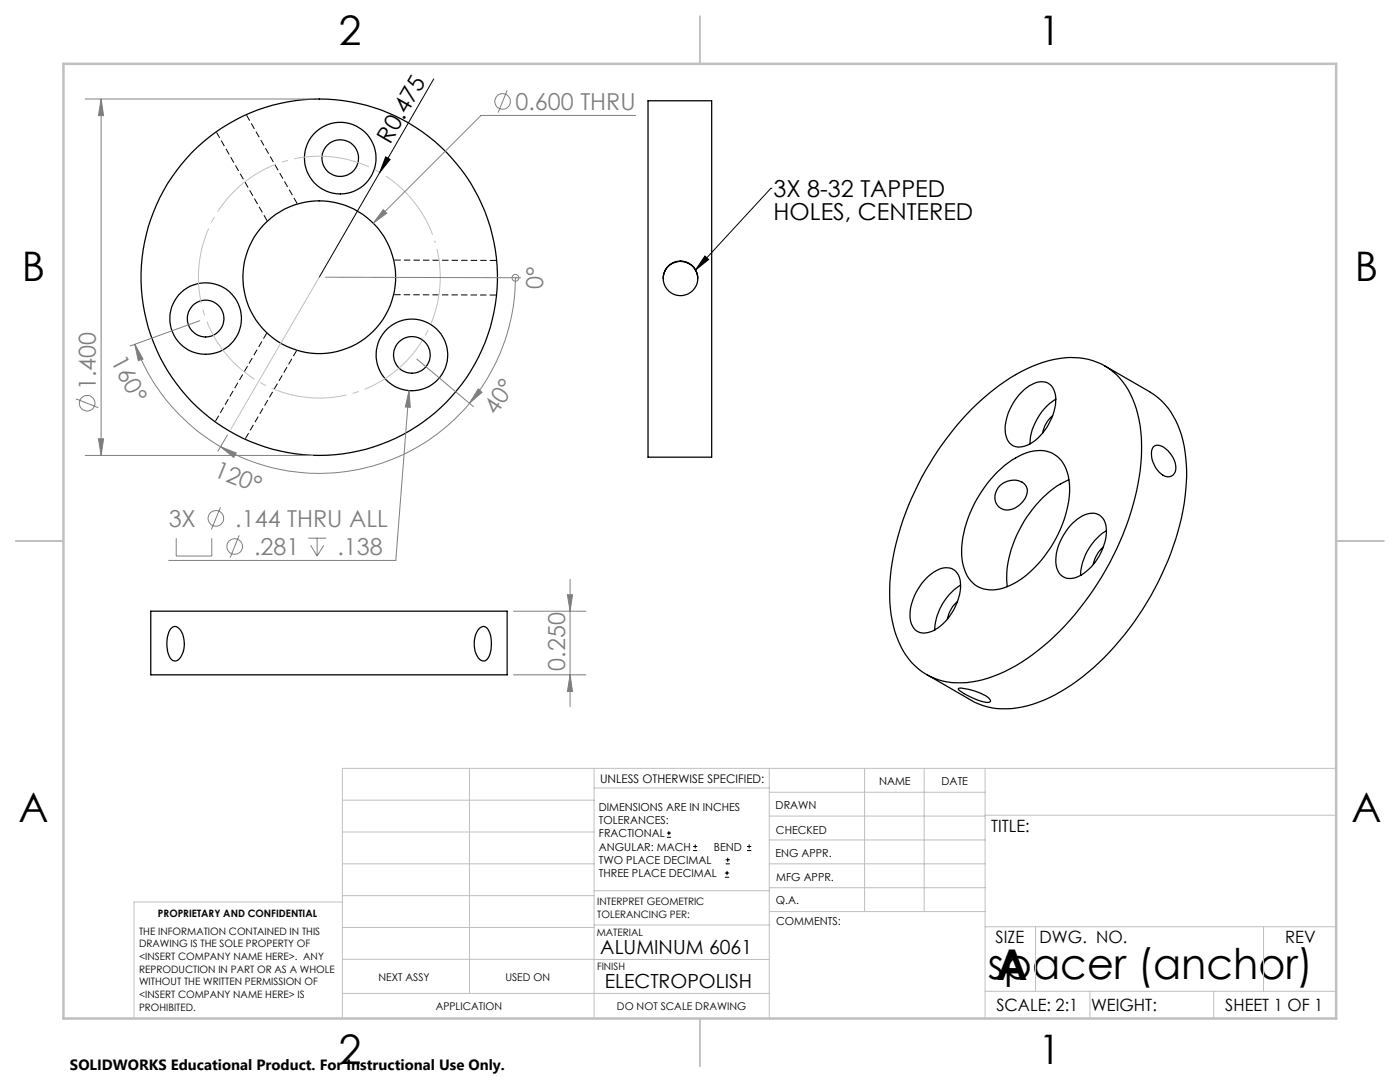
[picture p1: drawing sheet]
<svg xmlns="http://www.w3.org/2000/svg" width="279mm" height="216mm" viewBox="0 0 279 216" stroke-linecap="round" stroke-linejoin="round" font-family="sans-serif">
<path d="M43.1 26.3l10.3 17.8M59.4 40.7l-10.3-17.8M78.6 58.8l20.5 .1M99.1 52l-20.5-.1M53.3 66.4l-10.4 17.7M48.9 87.6l10.4-17.7" fill="none" stroke="#000" stroke-width=".2" stroke-dasharray="1.3 .6" stroke-dashoffset="-.1" stroke-linecap="butt"/>
<g fill="none" stroke="#000" stroke-width=".25">
<path d="M129.3 20.1h12.7v71.1h-12.7zM132.4 55.6a3.4 3.4 0 0 1 3.4-3.4 3.4 3.4 0 0 1 3.4 3.4M204.4 77.8a4.5 4.5 0 0 1 4.7-1.4 4.1 4.1 0 0 1 1.5 4.4 10.8 10.8 0 0 1-6 8.2 2.78 2.78 0 0 1-3.9-2.4 10.7 10.7 0 0 1 3.7-8.8zM210.7 79.7a11.2 11.2 0 0 0-5.1 8.9M220.5 73l8.9 5.2a15.1 15.1 0 0 1 6.9 10.8 41.3 41.3 0 0 1-2.7 21.5 56.8 56.8 0 0 1-19.7 26.1 24.3 24.3 0 0 1-14 4.8 12.9 12.9 0 0 1-6-1.6l-9-5.2M194 81.6a34.4 34.4 0 0 1 16.4-9.9 13.1 13.1 0 0 1 14.2 5.3 24.3 24.3 0 0 1 3.1 15.6 57.3 57.3 0 0 1-21.7 38.1 25.1 25.1 0 0 1-15.1 5.5 12.7 12.7 0 0 1-12-9.2 32 32 0 0 1-.3-17.5 59 59 0 0 1 15.4-27.9zM199.1 94.1a13 13 0 0 1 8.5-4.2 5.8 5.8 0 0 1 5.6 5.1 19.8 19.8 0 0 1-2.9 13.3 19.9 19.9 0 0 1-10.1 9.1 5.8 5.8 0 0 1-7.9-4.4 18.4 18.4 0 0 1 2.1-12.4 26.7 26.7 0 0 1 4.7-6.5zM199.6 96.9a3.6 3.6 0 0 1 5-.1 2.77 2.77 0 0 1-.7 3.5 3.3 3.3 0 0 1-4.6 .8 2.95 2.95 0 0 1 .3-4.2zM210.1 82.9a6.1 6.1 0 0 0-2 3.5M213.3 95.7a20.9 20.9 0 0 0-9.9 10.1 19.8 19.8 0 0 0-2.4 11.3M230.2 89.1a1.78 1.78 0 0 1 2.5 .5 4.6 4.6 0 0 1 1.8 4.6 1.68 1.68 0 0 1-2.8 .3 5 5 0 0 1-1.7-5.1zM184.9 115.3a5.2 5.2 0 0 1 4.8-1.9 3.2 3.2 0 0 1 2 3.3 10.8 10.8 0 0 1-6 9.4 2.78 2.78 0 0 1-4-2.4 10.7 10.7 0 0 1 3.2-8.4z"/>
<path d="M191.7 116.8a11.2 11.2 0 0 0-5.2 8.9M214 104.4a5.3 5.3 0 0 1 4.8-1.9 3.1 3.1 0 0 1 2 3.4 10.8 10.8 0 0 1-6 9.3 2.91 2.91 0 0 1-4.1-2.9 11 11 0 0 1 3.3-7.9zM220.2 109.1a6.1 6.1 0 0 0-2 3.5M220.8 105.9a11.2 11.2 0 0 0-5.1 8.9M30.1 122h71.1v12.7h-71.1zM34.1 125.4a1.12 1.12 0 0 1 2 .4 5 5 0 0 1-.5 5.9 1.16 1.16 0 0 1-1.8-.8 6.3 6.3 0 0 1 .3-5.5zM95.6 125.4a1.18 1.18 0 0 1 1.3-.3 1.18 1.18 0 0 1 .8 1.1 6.2 6.2 0 0 1-.6 5.5 1.23 1.23 0 0 1-1.9-.8 5.3 5.3 0 0 1 .4-5.5zM191.1 120.1a5.8 5.8 0 0 0-2 3.4M191.2 137.4a9.6 9.6 0 0 1 5.5 1.5l.9 .7 .1 .3-.1 .1a4.3 4.3 0 0 1-3.1-.5 7 7 0 0 1-3.3-2.1z"/>
<circle cx="67.9" cy="31.6" r="7.1"/>
<circle cx="67.9" cy="31.6" r="3.7"/>
<circle cx="63.7" cy="55.3" r="35.6"/>
<circle cx="63.7" cy="55.3" r="15.2"/>
<circle cx="135.8" cy="55.5" r="3.5"/>
<circle cx="41" cy="63.6" r="7.1"/>
<circle cx="41" cy="63.6" r="3.7"/>
<circle cx="82.2" cy="70.8" r="3.7"/>
<circle cx="82.2" cy="70.8" r="7.1"/>
</g>
<g fill="none" stroke="#808080" stroke-width=".2">
<path d="M17 19.8h45.4M20.2 19.8v71.1M20.2 19.8l.5 3.3h-1.1zM101.2 18l-1.8 4.5M126.9 23h-30.9l-21.5 21.5M65 55.3l38.9 .1M76.5 41.8l.7 .7-2.7 2zM102.9 55.4a39.3 39.3 0 0 1-9.2 25.1M102.9 55.4h.1M15.2 79.6l4.4 1.8M26.9 68.7a39.3 39.3 0 0 0 17.1 20.4M26.9 68.7l1.6 2.9-.9 .4z"/>
<path d="M39.9 64l-13.9 5M81.6 78l.3 3.3-1-.1zM81.6 78l-2.6 33.8h-45.3M83.2 71.6l11.3 9.5M95.4 77.6l.8 .7-2.5 2.2zM17 90.9h45.4M19.6 87.6h1.1l-.5 3.3zM44 89.1l3.1 1.3-.5 .9zM45.4 86.8l-1.9 3.2M93.7 80.5a39.1 39.1 0 0 1-49.7 8.6M35.2 107.4v3.5h7.1v-3.5M44 101.2l-1.8 4.5"/>
<path d="M47.7 106.8l-1.8 4.5M61.5 107.4h3.6M62 108.8l1.3 2.1M63.3 107.4v3.5M64.6 108.8l-1.3 2.1M113.2 118.7h1.1l-.5 3.3zM113.8 115.6v25.4M102.5 134.7h14.4M102.5 122h14.4M113.8 134.7l.5 3.3h-1.1z"/>
<circle cx="100.3" cy="20.2" r="1.55"/>
<circle cx="102.9" cy="55.4" r=".68"/>
<circle cx="17.4" cy="80.5" r="1.56"/>
<circle cx="43.1" cy="103.5" r="1.56"/>
<circle cx="46.8" cy="109.1" r="1.56"/>
</g>
<g fill="none" stroke="#000" stroke-width=".2">
<path d="M86.6 15.7l-22.9 39.6M77 31.3l.9 .5-2.1 2.6zM153.8 37.6h.1M153.8 37.6l-15 16.3M140.7 51.1l.7 .7-2.6 2.1zM133.1 167.1h.8M133.1 166.2h.8M133.5 165.8v.9M138.3 169.7h.8M138.3 168.9h.8M138.7 168.5v.8M144.7 175h.8"/>
<path d="M144.7 174.2h.8M144.8 172.4h.9M144.8 171.6h.9M145.1 173.8v.8M145.2 171.1v.9M149.1 169.7h.8M149.1 168.9h.8M149.5 168.5v.8"/>
</g>
<path d="M86.8 48.2a24.1 24.1 0 0 0-40.4-9.7 24.1 24.1 0 0 0 11 40.1 24.1 24.1 0 0 0 29.8-29l-.4-1.4" fill="none" stroke="#c0c0c0" stroke-width=".2" stroke-dasharray="15.2 1.3 1.3 1.3" stroke-dashoffset="-1.5" stroke-linecap="butt"/>
<g fill="none" stroke="#c0c0c0" stroke-width=".2">
<path d="M63.7 55.3l-17.7 30.4M68.3 159.7h50.3M93.7 153.3v44.9M118.6 153.3v49.9M118.6 157.2h34.9M153.5 153.3v49.9M153.5 158.1h43.1M172.5 153.3v28.6M184.4 153.3v28.6M196.6 153.3v49.9M266.7 153.3h-198.4v49.9M68.3 178.7h50.3"/>
<path d="M68.3 172.4h50.3M68.3 166h50.3M68.3 180h-41.6v23.2M118.6 177.7h35M153.5 167.6h43.1M153.5 162.8h43.1M153.5 172.4h43.1M153.5 177.1h43.1M196.6 162.7h70.1M68.3 198.2h85.2M68.3 191.4l85.2 .1M68.3 185.1h50.3"/>
<path d="M118.6 184.6h35M153.6 181.9h43M196.6 197.8h70.1M196.6 184.9h70.1M206.7 184.9v12.9M217.5 197.8v5.4M242.2 197.8v5.4M252.2 184.9v12.9"/>
</g>
<path d="M139.7 3.2v9.5M3.1 107.9h9.6M266.7 107.9h9.5M139.7 203.2v9.6" fill="none" stroke="#c0c0c0" stroke-width=".25"/>
<path d="M12.7 12.7h254v190.5h-254z" fill="none" stroke="#c0c0c0" stroke-width=".5"/>
<path d="M140.7 51.1l.7 .7-2.6 2.1z" fill="#000"/>
<g fill="#808080">
<path d="M81.6 78l-.7 3.2 1 .1zM76.5 41.8l-2 2.7 2.7-2z"/>
<path d="M113.8 134.7l.5 3.3h-1.1zM113.2 118.7h1.1l-.5 3.3z"/>
<path d="M20.2 19.8l.5 3.3h-1.1zM19.6 87.6h1.1l-.5 3.3z"/>
</g>
<path d="M77 31.3l.9 .5-2.1 2.6z" fill="#000"/>
<g fill="#808080">
<path d="M26.9 68.7l1.6 2.9-.9 .4z"/>
<path d="M44 89.1l3.1 1.3-.5 .9z"/>
<path d="M95.4 77.6l.8 .7-2.5 2.2z"/>
</g>
<g font-size="8.5">
<text x="197.1" y="195.4">spacer (anchor)</text>
<text x="198.9" y="195.5">A</text>
</g>
<g font-size="8.1">
<text x="67.6" y="8.9">2</text>
<text x="207.3" y="8.9">1</text>
<text x="4.4" y="56.2">B</text>
<text x="270.4" y="56.2">B</text>
<text x="3.7" y="164.1">A</text>
<text x="269.7" y="164.1">A</text>
<text x="67.6" y="212.4">2</text>
<text x="207.3" y="212.4">1</text>
</g>
<g font-size="4.7" fill="#808080">
<text x="102.9" y="21.9">0.600 THRU</text>
<text x="108.4" y="57.7" transform="rotate(-90 108.4 57.7)">0°</text>
<text x="19.1" y="77.9" transform="rotate(-90 19.1 77.9)">1.400</text>
<text x="22" y="72.1" transform="rotate(62 22 72.1)">160°</text>
<text x="99" y="83" transform="rotate(-56 99 83)">40°</text>
<text x="42.4" y="94.9" transform="rotate(22 42.4 94.9)">120°</text>
<text x="33.7" y="105.1">3X</text>
<text x="47" y="105.1">.144 THRU ALL</text>
<text x="50.7" y="110.7">.281</text>
<text x="67.3" y="110.7">.138</text>
<text x="112.8" y="133.8" transform="rotate(-90 112.8 133.8)">0.250</text>
</g>
<g font-size="4.7">
<text x="77.8" y="28.9" transform="rotate(-60 77.8 28.9)">R0.475</text>
<text x="154.4" y="39.3">3X 8-32 TAPPED</text>
<text x="154.4" y="43.8">HOLES, CENTERED</text>
</g>
<g font-size="3.9">
<text x="119.8" y="190.3">ALUMINUM 6061</text>
<text x="120.7" y="197.1">ELECTROPOLISH</text>
</g>
<g font-size="3.4">
<text x="197.8" y="166">TITLE:</text>
<text x="198.7" y="188.1">SIZE</text>
<text x="207.5" y="188.1">DWG. NO.</text>
<text x="256.5" y="188.2">REV</text>
<text x="198.8" y="201.7">SCALE: 2:1</text>
<text x="217.7" y="201.8">WEIGHT:</text>
<text x="244.5" y="201.7">SHEET 1 OF 1</text>
</g>
<text font-size="3" x="14" y="213.5">SOLIDWORKS Educational Product. For Instructional Use Only.</text>
<text font-size="2.4" x="119.8" y="156.2">UNLESS OTHERWISE SPECIFIED:</text>
<g font-size="2.2">
<text x="119.5" y="161.8">DIMENSIONS ARE IN INCHES</text>
<text x="154.8" y="161.4">DRAWN</text>
<text x="175.4" y="156.6">NAME</text>
<text x="187.9" y="156.7">DATE</text>
<text x="119.5" y="164.4">TOLERANCES:</text>
<text x="119.5" y="167.1">FRACTIONAL</text>
<text x="154.9" y="166.3">CHECKED</text>
<text x="119.5" y="169.7">ANGULAR: MACH</text>
<text x="119.5" y="172.4">TWO PLACE DECIMAL</text>
<text x="142.5" y="169.7">BEND</text>
<text x="154.8" y="171">ENG APPR.</text>
<text x="119.5" y="175">THREE PLACE DECIMAL</text>
<text x="154.9" y="175.7">MFG APPR.</text>
<text x="154.9" y="180.4">Q.A.</text>
<text x="154.9" y="184.6">COMMENTS:</text>
</g>
<g font-size="2.1">
<text x="75.5" y="195.7">NEXT ASSY</text>
<text x="100.9" y="195.7">USED ON</text>
<text x="86.9" y="201.5">APPLICATION</text>
<text x="123.1" y="201.6">DO NOT SCALE DRAWING</text>
</g>
<g font-size="2">
<text x="31.5" y="182.9">PROPRIETARY AND CONFIDENTIAL</text>
<text x="119.2" y="180.6">INTERPRET GEOMETRIC</text>
<text x="119.2" y="183.1">TOLERANCING PER:</text>
<text x="27.8" y="186.5">THE INFORMATION CONTAINED IN THIS</text>
<text x="27.8" y="189">DRAWING IS THE SOLE PROPERTY OF</text>
<text x="27.8" y="191.6">&lt;INSERT COMPANY NAME HERE&gt;. ANY</text>
<text x="119.1" y="186.7">MATERIAL</text>
<text x="27.8" y="194.1">REPRODUCTION IN PART OR AS A WHOLE</text>
<text x="27.8" y="196.6">WITHOUT THE WRITTEN PERMISSION OF</text>
<text x="119.1" y="193.5">FINISH</text>
<text x="27.8" y="199.1">&lt;INSERT COMPANY NAME HERE&gt; IS</text>
<text x="27.8" y="201.7">PROHIBITED.</text>
</g>
</svg>
